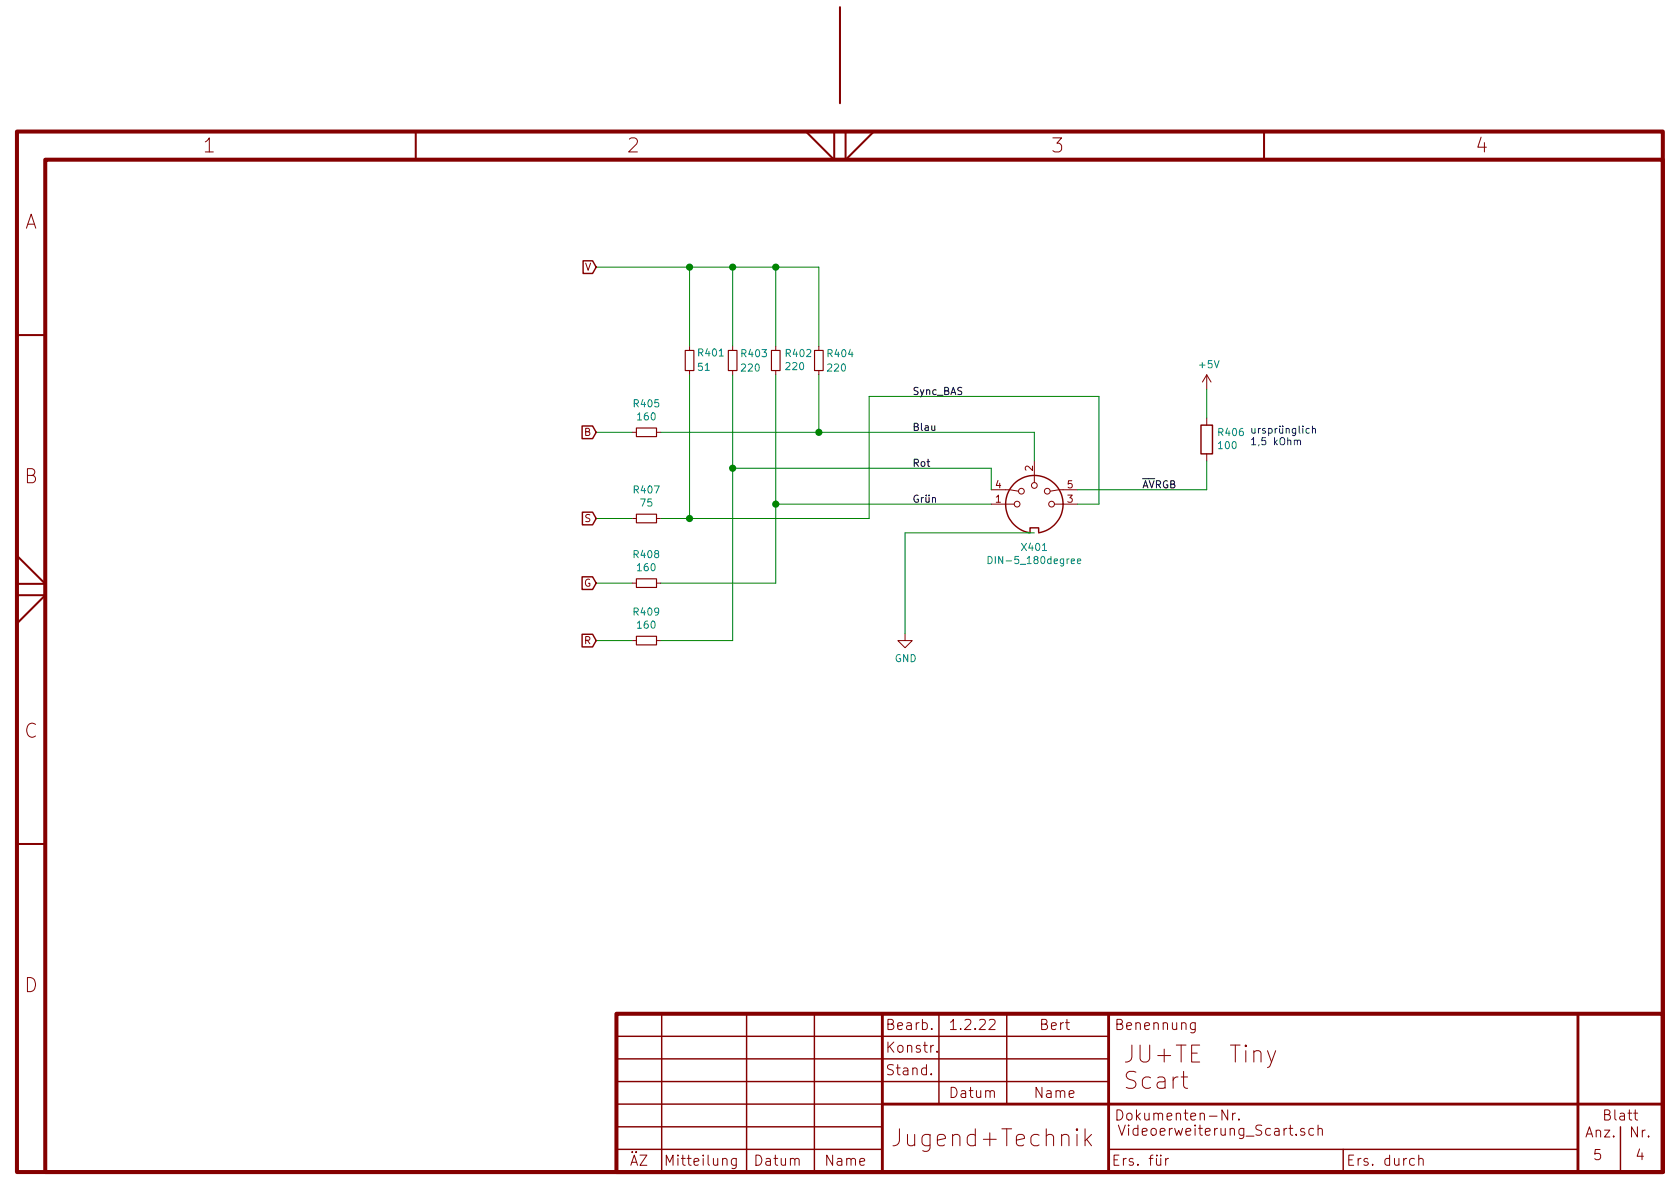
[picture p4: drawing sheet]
EESchema Schematic File Version 4
EELAYER 30 0
EELAYER END
$Descr A4 11693 8268
encoding utf-8
Sheet 4 5
Title "JU+TE  Tiny\\nScart"
Date "1.2.22"
Rev "3"
Comp "Jugend+Technik"
Comment1 "Bert"
Comment2 ""
Comment3 ""
Comment4 ""
$EndDescr
Wire Wire Line
	5700 1850 5700 2400
Wire Wire Line
	7200 3700 6300 3700
Wire Wire Line
	6050 3600 6050 2750
Wire Wire Line
	5400 3500 5400 4050
Connection ~ 5400 3500
Wire Wire Line
	5100 3250 5100 4450
Connection ~ 5100 3250
$Comp
L Device:R R406
U 1 1
P 8400 3050
F 0 "R406" H 8330 3004 50  0000 R CNN
F 1 "100" H 8330 3095 50  0000 R CNN
F 2 "Resistor_THT:R_Axial_DIN0309_L9.0mm_D3.2mm_P2.54mm_Vertical" V 8330 3050 50  0001 C CNN
F 3 "~" H 8400 3050 50  0001 C CNN
	1    8400 3050
	-1   0    0    1   
$EndComp
Wire Wire Line
	8400 3400 8400 3200
$Comp
L power:GND #PWR0402
U 1 1
P 6300 4400
F 0 "#PWR0402" H 6300 4150 50  0001 C CNN
F 1 "GND" H 6305 4227 50  0000 C CNN
F 2 "" H 6300 4400 50  0001 C CNN
F 3 "" H 6300 4400 50  0001 C CNN
	1    6300 4400
	1    0    0    -1  
$EndComp
$Comp
L power:+5V #PWR0401
U 1 1
P 8400 2700
F 0 "#PWR0401" H 8400 2550 50  0001 C CNN
F 1 "+5V" H 8415 2873 50  0000 C CNN
F 2 "" H 8400 2700 50  0001 C CNN
F 3 "" H 8400 2700 50  0001 C CNN
	1    8400 2700
	1    0    0    -1  
$EndComp
Wire Wire Line
	8400 2700 8400 2900
Text GLabel 4150 1850 0    50   Input ~ 0
V
Wire Wire Line
	5100 3250 5100 2600
Text GLabel 4150 3000 0    50   Input ~ 0
B
Text GLabel 4150 3600 0    50   Input ~ 0
S
Text GLabel 4150 4050 0    50   Input ~ 0
G
Text GLabel 4150 4450 0    50   Input ~ 0
R
Wire Wire Line
	5700 2600 5700 3000
$Comp
L Device:R_Small R404
U 1 1
P 5700 2500
F 0 "R404" H 5650 2550 50  0000 R CNN
F 1 "220" H 5650 2450 50  0000 R CNN
F 2 "Resistor_THT:R_Axial_DIN0309_L9.0mm_D3.2mm_P2.54mm_Vertical" H 5700 2500 50  0001 C CNN
F 3 "~" H 5700 2500 50  0001 C CNN
	1    5700 2500
	-1   0    0    -1  
$EndComp
$Comp
L Device:R_Small R403
U 1 1
P 5100 2500
F 0 "R403" H 5050 2550 50  0000 R CNN
F 1 "220" H 5050 2450 50  0000 R CNN
F 2 "Resistor_THT:R_Axial_DIN0309_L9.0mm_D3.2mm_P2.54mm_Vertical" H 5100 2500 50  0001 C CNN
F 3 "~" H 5100 2500 50  0001 C CNN
	1    5100 2500
	-1   0    0    -1  
$EndComp
Wire Wire Line
	5400 2600 5400 3500
$Comp
L Device:R_Small R402
U 1 1
P 5400 2500
F 0 "R402" H 5341 2454 50  0000 R CNN
F 1 "220" H 5341 2545 50  0000 R CNN
F 2 "Resistor_THT:R_Axial_DIN0309_L9.0mm_D3.2mm_P2.54mm_Vertical" H 5400 2500 50  0001 C CNN
F 3 "~" H 5400 2500 50  0001 C CNN
	1    5400 2500
	-1   0    0    1   
$EndComp
$Comp
L Device:R_Small R405
U 1 1
P 4500 3000
F 0 "R405" V 4696 3000 50  0000 C CNN
F 1 "160" V 4605 3000 50  0000 C CNN
F 2 "Resistor_THT:R_Axial_DIN0309_L9.0mm_D3.2mm_P2.54mm_Vertical" H 4500 3000 50  0001 C CNN
F 3 "~" H 4500 3000 50  0001 C CNN
	1    4500 3000
	0    1    -1   0   
$EndComp
Wire Wire Line
	4150 3000 4400 3000
Wire Wire Line
	4600 3000 5700 3000
$Comp
L Device:R_Small R407
U 1 1
P 4500 3600
F 0 "R407" V 4696 3600 50  0000 C CNN
F 1 "75" V 4605 3600 50  0000 C CNN
F 2 "Resistor_THT:R_Axial_DIN0309_L9.0mm_D3.2mm_P2.54mm_Vertical" H 4500 3600 50  0001 C CNN
F 3 "~" H 4500 3600 50  0001 C CNN
	1    4500 3600
	0    1    -1   0   
$EndComp
Wire Wire Line
	4150 3600 4400 3600
$Comp
L Device:R_Small R408
U 1 1
P 4500 4050
F 0 "R408" V 4696 4050 50  0000 C CNN
F 1 "160" V 4605 4050 50  0000 C CNN
F 2 "Resistor_THT:R_Axial_DIN0309_L9.0mm_D3.2mm_P2.54mm_Vertical" H 4500 4050 50  0001 C CNN
F 3 "~" H 4500 4050 50  0001 C CNN
	1    4500 4050
	0    -1   -1   0   
$EndComp
Wire Wire Line
	4150 4050 4400 4050
Wire Wire Line
	4600 4050 5400 4050
$Comp
L Device:R_Small R409
U 1 1
P 4500 4450
F 0 "R409" V 4696 4450 50  0000 C CNN
F 1 "160" V 4605 4450 50  0000 C CNN
F 2 "Resistor_THT:R_Axial_DIN0309_L9.0mm_D3.2mm_P2.54mm_Vertical" H 4500 4450 50  0001 C CNN
F 3 "~" H 4500 4450 50  0001 C CNN
	1    4500 4450
	0    -1   -1   0   
$EndComp
Wire Wire Line
	4150 4450 4400 4450
Wire Wire Line
	4600 4450 5100 4450
Connection ~ 5400 1850
Wire Wire Line
	5400 1850 5700 1850
Wire Wire Line
	5400 1850 5400 2400
Connection ~ 5100 1850
Wire Wire Line
	5100 1850 5400 1850
Wire Wire Line
	5100 1850 5100 2400
$Comp
L Device:R_Small R401
U 1 1
P 4800 2500
F 0 "R401" H 4750 2450 50  0000 R CNN
F 1 "51" H 4750 2550 50  0000 R CNN
F 2 "Resistor_THT:R_Axial_DIN0309_L9.0mm_D3.2mm_P2.54mm_Vertical" H 4800 2500 50  0001 C CNN
F 3 "~" H 4800 2500 50  0001 C CNN
	1    4800 2500
	-1   0    0    1   
$EndComp
Wire Wire Line
	4150 1850 4800 1850
Connection ~ 4800 1850
Wire Wire Line
	4800 1850 5100 1850
Connection ~ 5700 3000
Text Label 6350 3000 0    50   ~ 0
Blau
Text Label 6350 3500 0    50   ~ 0
Grün
Text Label 6350 3250 0    50   ~ 0
Rot
Text Label 7950 3400 0    50   ~ 0
~AV~RGB
Text Label 6350 2750 0    50   ~ 0
Sync_BAS
Wire Wire Line
	4600 3600 4800 3600
Wire Wire Line
	4800 2600 4800 3600
Connection ~ 4800 3600
Wire Wire Line
	4800 3600 6050 3600
Wire Wire Line
	5400 3500 6900 3500
Wire Wire Line
	5700 3000 7200 3000
Wire Wire Line
	7200 3000 7200 3200
Wire Wire Line
	7500 3500 7650 3500
Wire Wire Line
	7650 3500 7650 2750
Wire Wire Line
	7650 2750 6050 2750
Wire Wire Line
	6900 3250 6900 3400
Wire Wire Line
	5100 3250 6900 3250
Wire Wire Line
	6300 3700 6300 4400
Wire Wire Line
	7500 3400 8400 3400
Text Notes 8700 3100 0    50   ~ 0
ursprünglich\n1,5 kOhm
$Comp
L Tiny2k_Bauteile:DIN-5_180degree X401
U 1 1
P 7200 3500
F 0 "X401" H 7200 3201 50  0000 C CNN
F 1 "DIN-5_180degree" H 7200 3110 50  0000 C CNN
F 2 "Tiny2k_Bauteile:DIN-Buchse_5polig_halbrund_Print_erweitert" H 7200 3500 50  0001 C CNN
F 3 "http://www.mouser.com/ds/2/18/40_c091_abd_e-75918.pdf" H 7200 3500 50  0001 C CNN
	1    7200 3500
	1    0    0    -1  
$EndComp
Wire Wire Line
	4800 1850 4800 2400
$EndSCHEMATC
